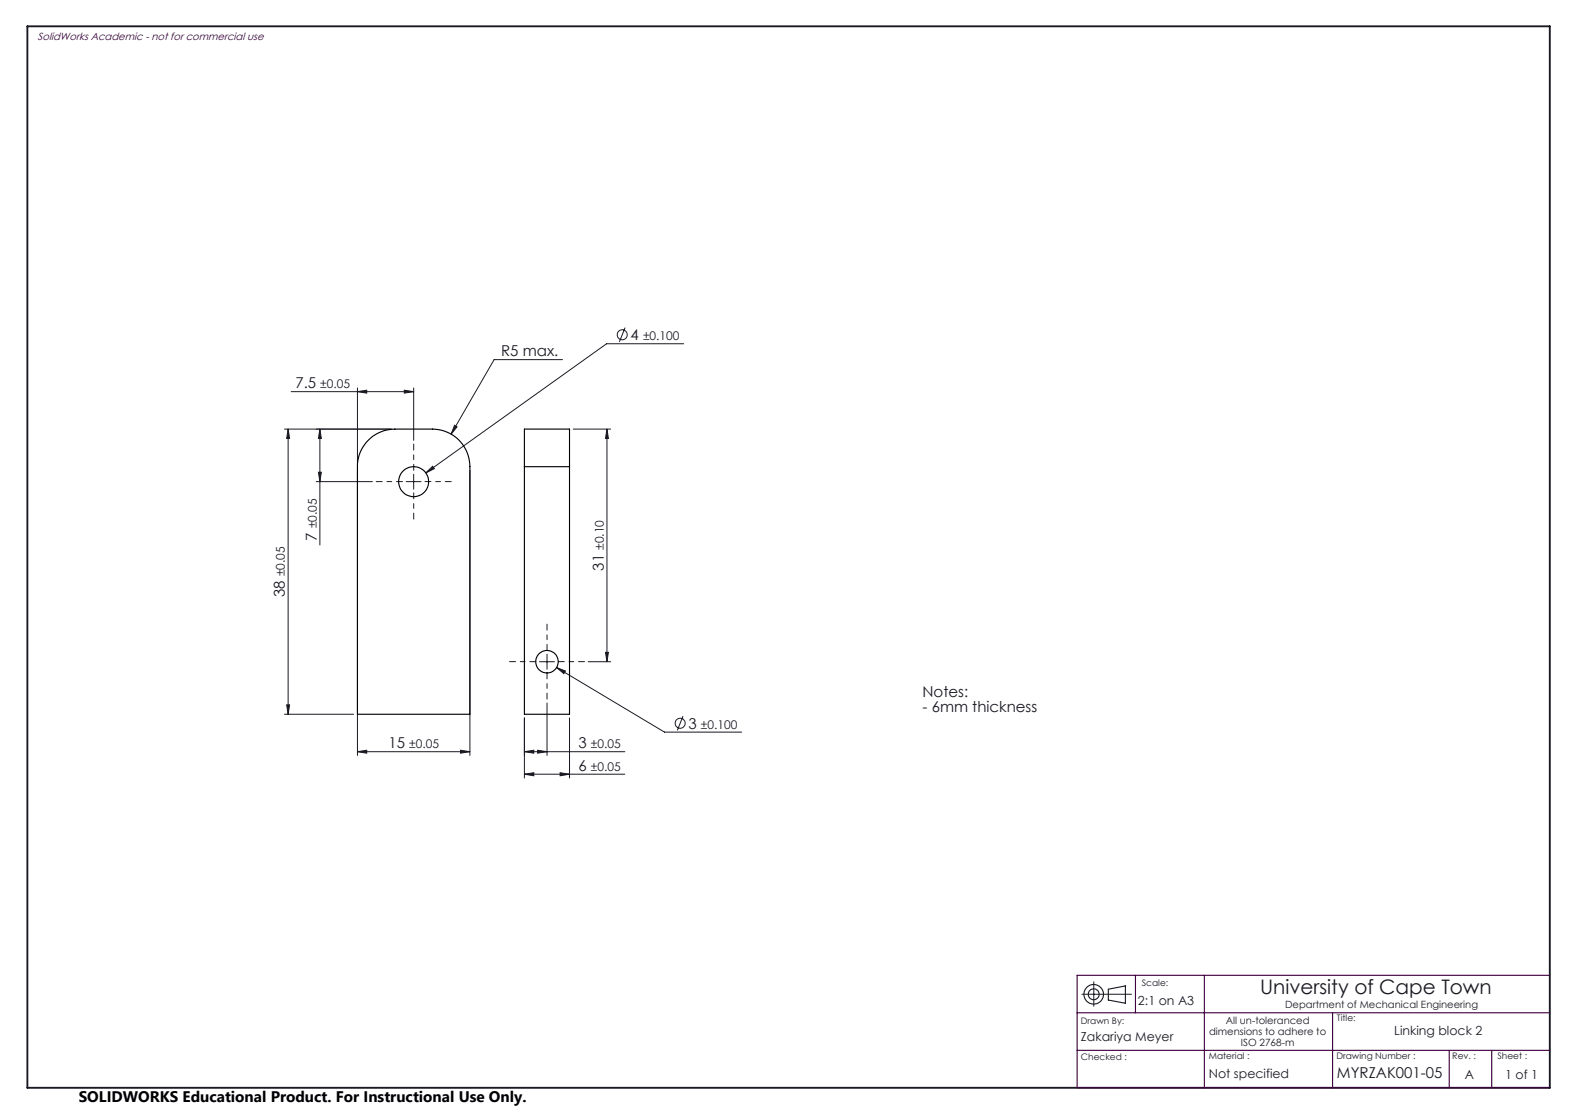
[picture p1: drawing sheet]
<svg xmlns="http://www.w3.org/2000/svg" width="420mm" height="297mm" viewBox="0 0 420 297" stroke-linecap="round" stroke-linejoin="round" font-family="sans-serif">
<g fill="none" stroke="#191924" stroke-width=".27">
<path d="M150 95.9h-18.2l-11.5 19.8M166.7 87.3l-1.5 3.9M182.3 91.6h-20.6l-48.1 34.5M75.8 114.4h28.5M76.8 114.4l.4 2.5h-.8zM76.8 114.4v76M77.6 104.4h32.7M85.3 114.4v30.9M85.3 114.4l.4 2.5h-.8zM95.3 104.4l2.5-.4v.8zM95.3 103.4v20M107.8 104l2.5 .4-2.5 .4z"/>
<path d="M110.3 103.4v14M121.2 113.4l.7 .4-1.6 1.9zM152.9 114.4h9.9M161.9 114.4l.3 2.5h-.7zM161.9 114.4v62M84.3 128.4h15M84.9 125.9h.8l-.4 2.5zM95.3 125.4v76M108.3 128.4h4M110.3 126.4v4M113.6 126.1l1.8-1.8 .4 .7zM125.3 125.4v76"/>
<path d="M143.9 176.4h3.9M145.9 174.4v4M148.4 178l2.4 .9-.4 .7zM148.4 178l28.8 17.2h20.6M156.8 176.4h6M161.5 173.9h.7l-.3 2.5zM75.8 190.4h18.5M76.4 187.9h.8l-.4 2.5zM139.8 191.4v16M145.9 187.4v14M151.9 191.4v16M182.1 190.9l-1.5 3.8"/>
<path d="M95.3 200.4l2.5-.4v.8zM95.3 200.4h30M122.8 200l2.5 .4-2.5 .4zM139.8 206.4l2.5-.4v.8zM139.8 200.4l2.5-.4v.8zM139.8 200.4h26.8M139.8 206.4h26.8M143.4 200l2.5 .4-2.5 .4zM149.4 206l2.5 .4-2.5 .4zM288.5 265.1h13.2M291.7 261.8v6.5"/>
<circle cx="165.9" cy="89.2" r="1.33"/>
<circle cx="181.4" cy="192.8" r="1.33"/>
</g>
<g fill="none" stroke="#191924" stroke-width=".3">
<path d="M295.6 263.7l4.5-.8v4.6l-4.5-.9z"/>
<circle cx="291.6" cy="265.1" r="2.61"/>
<circle cx="291.7" cy="265.1" r="1.45"/>
</g>
<path d="M107.3 128.4h-7M110.3 125.4v-7M110.3 131.4v7M113.3 128.4h7M142.9 176.4h-7M145.9 173.4v-7M145.9 179.4v7M148.9 176.4h7" fill="none" stroke="#191924" stroke-width=".27" stroke-dasharray="15.2 1.3 1.3 1.3" stroke-dashoffset="13.6"/>
<path d="M7.3 7h406v283h-406z" fill="none" stroke="#191924" stroke-width=".5"/>
<path d="M287.2 270h126.1M302.8 260v10M321.2 260v30M355.4 270v20M413.3 260h-126.1v30h126.1M287.2 280h126.1M386.5 280v10M397.8 280v10" fill="none" stroke="#400040" stroke-width=".3"/>
<g fill="#191924">
<path d="M122.8 200l2.5 .4-2.5 .4zM95.3 200.4l2.5-.4v.8zM107.8 104l2.5 .4-2.5 .4zM95.3 104.4l2.5-.4v.8zM149.4 206l2.5 .4-2.5 .4zM139.8 206.4l2.5-.4v.8zM143.4 200l2.5 .4-2.5 .4zM139.8 200.4l2.5-.4v.8z"/>
<path d="M121.2 113.4l-.9 2.3 1.6-1.9zM113.6 126.1l2.2-1.1-.4-.7zM148.4 178l2 1.6 .4-.7z"/>
<path d="M84.9 125.9h.8l-.4 2.5zM85.3 114.4l.4 2.5h-.8zM161.5 173.9h.7l-.3 2.5zM161.9 114.4l.3 2.5h-.7z"/>
<path d="M76.8 114.4l.4 2.5h-.8zM76.4 187.9h.8l-.4 2.5z"/>
</g>
<g fill="none" stroke="#000" stroke-width=".3">
<path d="M98.2 117.3a10.2 10.2 0 0 1 7.1-2.9h10a10 10 0 0 1 10 10v66h-30v-66a9.8 9.8 0 0 1 2.9-7.1zM139.8 124.4v-10h12.1v10M139.8 124.4v66h12.1v-66M139.8 124.4h12.1"/>
<circle cx="110.3" cy="128.4" r="4"/>
<circle cx="145.9" cy="176.4" r="3"/>
</g>
<text font-size="5.3" fill="#191924" x="336" y="265.1">University of Cape Town</text>
<text font-size="4.1" x="21" y="293.7">SOLIDWORKS Educational Product. For Instructional Use Only.</text>
<g font-size="4" fill="#191924">
<text x="133.6" y="95">R5 max.</text>
<text x="168.1" y="90.7">4</text>
<text x="78.8" y="103.5">7.5</text>
<text x="84.5" y="144.2" transform="rotate(-90 84.5 144.2)">7</text>
<text x="161" y="152.1" transform="rotate(-90 161 152.1)">31</text>
<text x="76" y="159.1" transform="rotate(-90 76 159.1)">38</text>
<text x="246" y="185.8">Notes:</text>
<text x="246" y="189.8">- 6mm thickness</text>
<text x="183.6" y="194.3">3</text>
<text x="103.6" y="199.5">15</text>
<text x="154.2" y="199.5">3</text>
<text x="154.2" y="205.5">6</text>
<text x="356.5" y="287.5">MYRZAK001-05</text>
</g>
<g font-size="3.3" fill="#191924">
<text x="303.5" y="267.8">2:1 on A3</text>
<text x="371.8" y="275.9">Linking block 2</text>
<text x="288.2" y="277.6">Zakariya Meyer</text>
<text x="322.4" y="287.5">Not specified</text>
<text x="390.6" y="287.6">A</text>
<text x="401.4" y="287.6">1 of 1</text>
</g>
<g font-size="3.2" fill="#191924">
<text x="171.5" y="90.7">±0.100</text>
<text x="85.4" y="103.5">±0.05</text>
<text x="84.5" y="140.8" transform="rotate(-90 84.5 140.8)">±0.05</text>
<text x="161" y="146.6" transform="rotate(-90 161 146.6)">±0.10</text>
<text x="76" y="153.6" transform="rotate(-90 76 153.6)">±0.05</text>
<text x="186.9" y="194.3">±0.100</text>
<text x="109.1" y="199.5">±0.05</text>
<text x="157.6" y="199.5">±0.05</text>
<text x="157.6" y="205.5">±0.05</text>
</g>
<text font-size="2.8" fill="#400040" x="10" y="10.5">SolidWorks Academic - not for commercial use</text>
<g font-size="2.7" fill="#191924">
<text x="342.7" y="268.7">Department of Mechanical Engineering</text>
<text x="322.4" y="275.9">dimensions to adhere to</text>
<text x="326.9" y="272.9">All un-toleranced</text>
<text x="330.9" y="278.9">ISO 2768-m</text>
</g>
<g font-size="2.4" fill="#191924">
<text x="304.5" y="262.8">Scale:</text>
<text x="288.2" y="272.9">Drawn By:</text>
<text x="356.5" y="272.3">Title:</text>
<text x="288.2" y="282.6">Checked :</text>
<text x="322.4" y="282.3">Material :</text>
<text x="356.4" y="282.3">Drawing Number :</text>
<text x="387.3" y="282.4">Rev. :</text>
<text x="399.3" y="282.3">Sheet :</text>
</g>
</svg>
